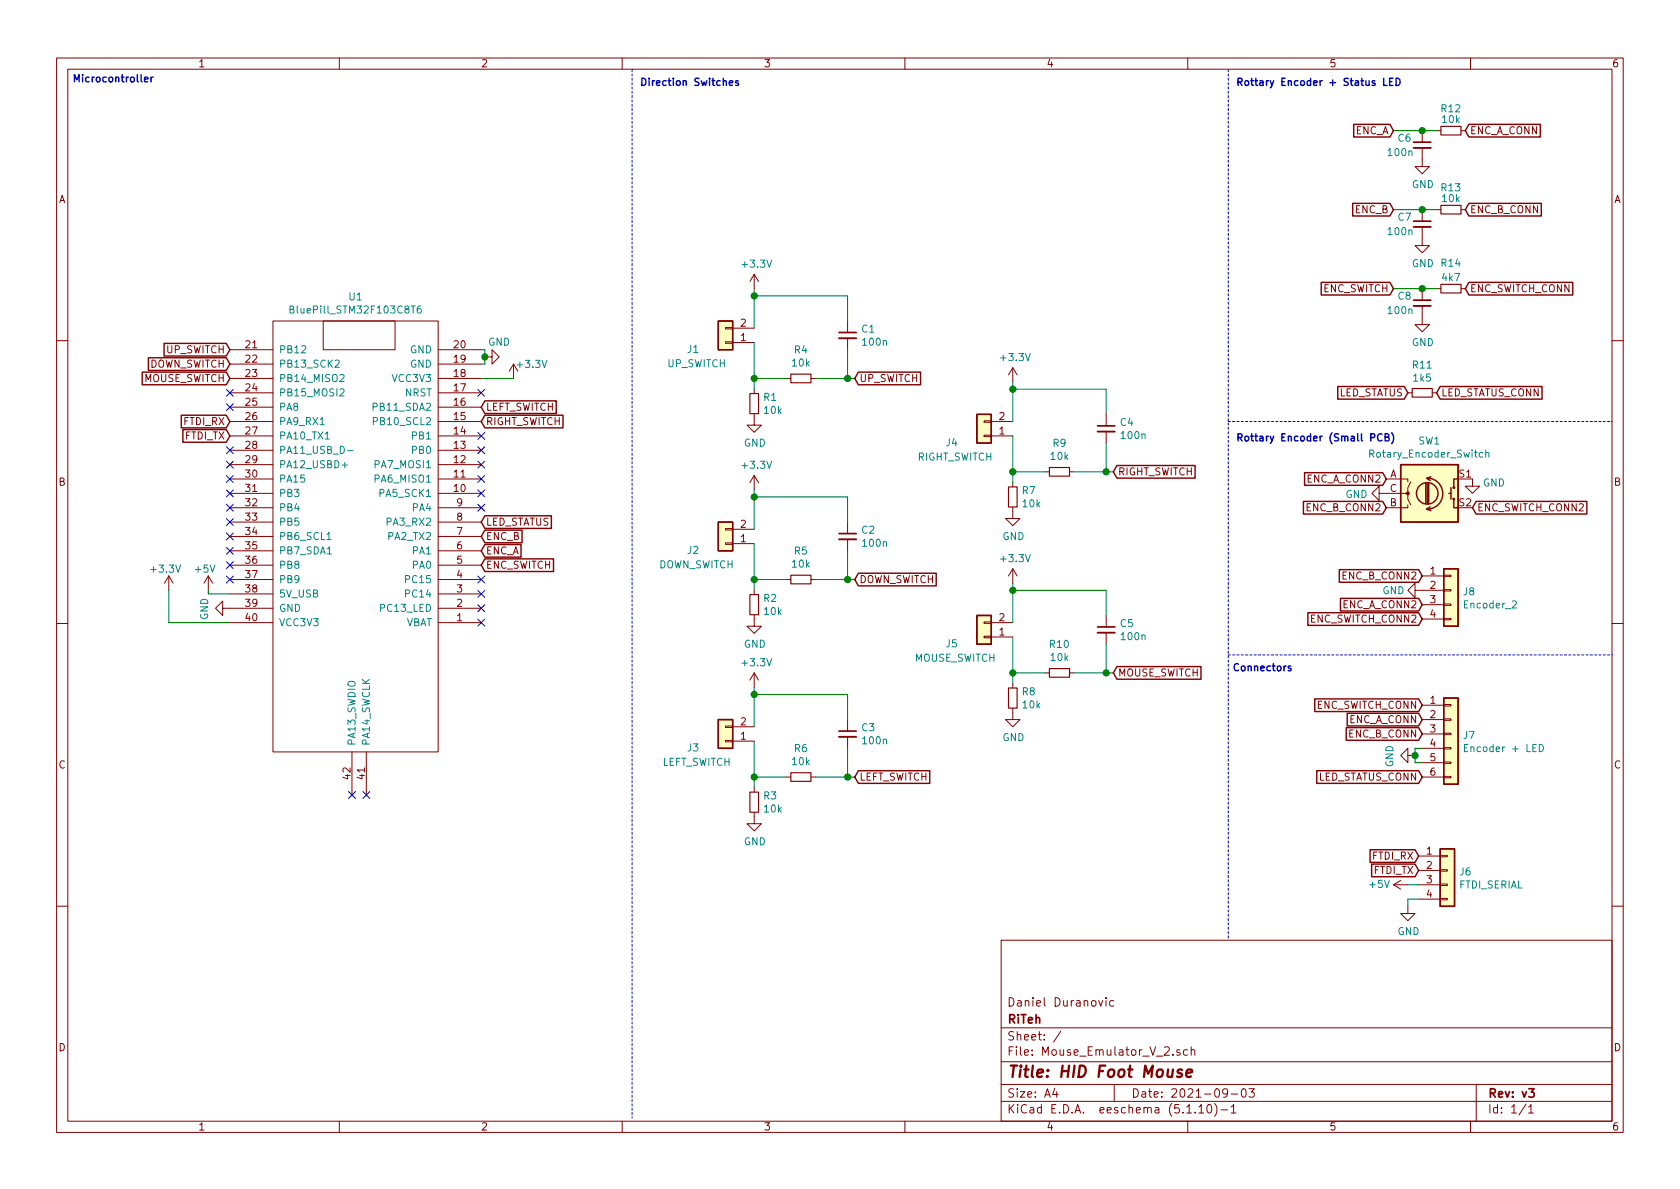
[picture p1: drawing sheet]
EESchema Schematic File Version 4
EELAYER 30 0
EELAYER END
$Descr A4 11693 8268
encoding utf-8
Sheet 1 1
Title "HID Foot Mouse"
Date "2021-09-03"
Rev "v3"
Comp "RiTeh"
Comment1 "Daniel Duranovic"
Comment2 ""
Comment3 ""
Comment4 ""
$EndDescr
$Comp
L power:GND #PWR04
U 1 1
P 3375 2475
F 0 "#PWR04" H 3375 2225 50  0001 C CNN
F 1 "GND" V 3475 2375 50  0000 C CNN
F 2 "" H 3375 2475 50  0001 C CNN
F 3 "" H 3375 2475 50  0001 C CNN
	1    3375 2475
	0    -1   -1   0   
$EndComp
$Comp
L power:+3.3V #PWR05
U 1 1
P 3575 2625
F 0 "#PWR05" H 3575 2475 50  0001 C CNN
F 1 "+3.3V" H 3700 2725 50  0000 C CNN
F 2 "" H 3575 2625 50  0001 C CNN
F 3 "" H 3575 2625 50  0001 C CNN
	1    3575 2625
	1    0    0    -1  
$EndComp
$Comp
L power:GND #PWR03
U 1 1
P 1600 4225
F 0 "#PWR03" H 1600 3975 50  0001 C CNN
F 1 "GND" H 1605 4052 50  0000 C CNN
F 2 "" H 1600 4225 50  0001 C CNN
F 3 "" H 1600 4225 50  0001 C CNN
	1    1600 4225
	0    1    1    0   
$EndComp
$Comp
L power:+3.3V #PWR01
U 1 1
P 1175 4100
F 0 "#PWR01" H 1175 3950 50  0001 C CNN
F 1 "+3.3V" H 1150 4250 50  0000 C CNN
F 2 "" H 1175 4100 50  0001 C CNN
F 3 "" H 1175 4100 50  0001 C CNN
	1    1175 4100
	1    0    0    -1  
$EndComp
$Comp
L power:GND #PWR07
U 1 1
P 5250 2900
F 0 "#PWR07" H 5250 2650 50  0001 C CNN
F 1 "GND" H 5255 2727 50  0000 C CNN
F 2 "" H 5250 2900 50  0001 C CNN
F 3 "" H 5250 2900 50  0001 C CNN
	1    5250 2900
	1    0    0    -1  
$EndComp
$Comp
L Device:R_Small R4
U 1 1
P 5575 2625
F 0 "R4" V 5771 2625 50  0000 C CNN
F 1 "10k" V 5680 2625 50  0000 C CNN
F 2 "Resistor_THT:R_Axial_DIN0207_L6.3mm_D2.5mm_P10.16mm_Horizontal" H 5575 2625 50  0001 C CNN
F 3 "~" H 5575 2625 50  0001 C CNN
	1    5575 2625
	0    -1   -1   0   
$EndComp
$Comp
L Device:R_Small R1
U 1 1
P 5250 2800
F 0 "R1" H 5309 2846 50  0000 L CNN
F 1 "10k" H 5309 2755 50  0000 L CNN
F 2 "Resistor_THT:R_Axial_DIN0207_L6.3mm_D2.5mm_P10.16mm_Horizontal" H 5250 2800 50  0001 C CNN
F 3 "~" H 5250 2800 50  0001 C CNN
	1    5250 2800
	1    0    0    -1  
$EndComp
Wire Wire Line
	5900 2625 5900 2425
Wire Wire Line
	5900 2050 5900 2225
$Comp
L Device:C_Small C1
U 1 1
P 5900 2325
F 0 "C1" H 5992 2371 50  0000 L CNN
F 1 "100n" H 5992 2280 50  0000 L CNN
F 2 "Capacitor_THT:C_Rect_L7.2mm_W2.5mm_P5.00mm_FKS2_FKP2_MKS2_MKP2" H 5900 2325 50  0001 C CNN
F 3 "~" H 5900 2325 50  0001 C CNN
	1    5900 2325
	1    0    0    -1  
$EndComp
Wire Wire Line
	5250 2050 5900 2050
$Comp
L power:+3.3V #PWR06
U 1 1
P 5250 2000
F 0 "#PWR06" H 5250 1850 50  0001 C CNN
F 1 "+3.3V" H 5265 2173 50  0000 C CNN
F 2 "" H 5250 2000 50  0001 C CNN
F 3 "" H 5250 2000 50  0001 C CNN
	1    5250 2000
	1    0    0    -1  
$EndComp
Text GLabel 5950 2625 2    50   Input ~ 0
UP_SWITCH
Wire Wire Line
	5950 2625 5900 2625
Connection ~ 5900 2625
$Comp
L Device:R_Small R12
U 1 1
P 10100 900
F 0 "R12" V 10250 900 50  0000 C CNN
F 1 "10k" V 10175 900 50  0000 C CNN
F 2 "Resistor_THT:R_Axial_DIN0207_L6.3mm_D2.5mm_P10.16mm_Horizontal" H 10100 900 50  0001 C CNN
F 3 "~" H 10100 900 50  0001 C CNN
	1    10100 900 
	0    -1   -1   0   
$EndComp
$Comp
L Device:C_Small C6
U 1 1
P 9900 1000
F 0 "C6" H 9725 1050 50  0000 L CNN
F 1 "100n" H 9650 950 50  0000 L CNN
F 2 "Capacitor_THT:C_Rect_L7.2mm_W2.5mm_P5.00mm_FKS2_FKP2_MKS2_MKP2" H 9900 1000 50  0001 C CNN
F 3 "~" H 9900 1000 50  0001 C CNN
	1    9900 1000
	1    0    0    -1  
$EndComp
$Comp
L power:GND #PWR016
U 1 1
P 9900 1100
F 0 "#PWR016" H 9900 850 50  0001 C CNN
F 1 "GND" H 9905 927 50  0000 C CNN
F 2 "" H 9900 1100 50  0001 C CNN
F 3 "" H 9900 1100 50  0001 C CNN
	1    9900 1100
	1    0    0    -1  
$EndComp
Wire Wire Line
	9900 900  10000 900 
Text GLabel 9700 900  0    50   Input ~ 0
ENC_A
Wire Wire Line
	9900 900  9700 900 
Connection ~ 9900 900 
Wire Wire Line
	5675 2625 5900 2625
Wire Wire Line
	5475 2625 5250 2625
Connection ~ 5250 2625
Wire Wire Line
	5250 2625 5250 2700
$Comp
L power:GND #PWR09
U 1 1
P 5250 4300
F 0 "#PWR09" H 5250 4050 50  0001 C CNN
F 1 "GND" H 5255 4127 50  0000 C CNN
F 2 "" H 5250 4300 50  0001 C CNN
F 3 "" H 5250 4300 50  0001 C CNN
	1    5250 4300
	1    0    0    -1  
$EndComp
$Comp
L Device:R_Small R5
U 1 1
P 5575 4025
F 0 "R5" V 5771 4025 50  0000 C CNN
F 1 "10k" V 5680 4025 50  0000 C CNN
F 2 "Resistor_THT:R_Axial_DIN0207_L6.3mm_D2.5mm_P10.16mm_Horizontal" H 5575 4025 50  0001 C CNN
F 3 "~" H 5575 4025 50  0001 C CNN
	1    5575 4025
	0    -1   -1   0   
$EndComp
$Comp
L Device:R_Small R2
U 1 1
P 5250 4200
F 0 "R2" H 5309 4246 50  0000 L CNN
F 1 "10k" H 5309 4155 50  0000 L CNN
F 2 "Resistor_THT:R_Axial_DIN0207_L6.3mm_D2.5mm_P10.16mm_Horizontal" H 5250 4200 50  0001 C CNN
F 3 "~" H 5250 4200 50  0001 C CNN
	1    5250 4200
	1    0    0    -1  
$EndComp
Wire Wire Line
	5900 4025 5900 3825
Wire Wire Line
	5900 3450 5900 3625
$Comp
L Device:C_Small C2
U 1 1
P 5900 3725
F 0 "C2" H 5992 3771 50  0000 L CNN
F 1 "100n" H 5992 3680 50  0000 L CNN
F 2 "Capacitor_THT:C_Rect_L7.2mm_W2.5mm_P5.00mm_FKS2_FKP2_MKS2_MKP2" H 5900 3725 50  0001 C CNN
F 3 "~" H 5900 3725 50  0001 C CNN
	1    5900 3725
	1    0    0    -1  
$EndComp
Wire Wire Line
	5250 3450 5900 3450
$Comp
L power:+3.3V #PWR08
U 1 1
P 5250 3400
F 0 "#PWR08" H 5250 3250 50  0001 C CNN
F 1 "+3.3V" H 5265 3573 50  0000 C CNN
F 2 "" H 5250 3400 50  0001 C CNN
F 3 "" H 5250 3400 50  0001 C CNN
	1    5250 3400
	1    0    0    -1  
$EndComp
Text GLabel 5950 4025 2    50   Input ~ 0
DOWN_SWITCH
Wire Wire Line
	5950 4025 5900 4025
Connection ~ 5900 4025
Wire Wire Line
	5675 4025 5900 4025
Wire Wire Line
	5475 4025 5250 4025
Connection ~ 5250 4025
Wire Wire Line
	5250 4025 5250 4100
$Comp
L power:GND #PWR011
U 1 1
P 5250 5675
F 0 "#PWR011" H 5250 5425 50  0001 C CNN
F 1 "GND" H 5255 5502 50  0000 C CNN
F 2 "" H 5250 5675 50  0001 C CNN
F 3 "" H 5250 5675 50  0001 C CNN
	1    5250 5675
	1    0    0    -1  
$EndComp
$Comp
L Device:R_Small R6
U 1 1
P 5575 5400
F 0 "R6" V 5771 5400 50  0000 C CNN
F 1 "10k" V 5680 5400 50  0000 C CNN
F 2 "Resistor_THT:R_Axial_DIN0207_L6.3mm_D2.5mm_P10.16mm_Horizontal" H 5575 5400 50  0001 C CNN
F 3 "~" H 5575 5400 50  0001 C CNN
	1    5575 5400
	0    -1   -1   0   
$EndComp
$Comp
L Device:R_Small R3
U 1 1
P 5250 5575
F 0 "R3" H 5309 5621 50  0000 L CNN
F 1 "10k" H 5309 5530 50  0000 L CNN
F 2 "Resistor_THT:R_Axial_DIN0207_L6.3mm_D2.5mm_P10.16mm_Horizontal" H 5250 5575 50  0001 C CNN
F 3 "~" H 5250 5575 50  0001 C CNN
	1    5250 5575
	1    0    0    -1  
$EndComp
Wire Wire Line
	5900 5400 5900 5200
Wire Wire Line
	5900 4825 5900 5000
$Comp
L Device:C_Small C3
U 1 1
P 5900 5100
F 0 "C3" H 5992 5146 50  0000 L CNN
F 1 "100n" H 5992 5055 50  0000 L CNN
F 2 "Capacitor_THT:C_Rect_L7.2mm_W2.5mm_P5.00mm_FKS2_FKP2_MKS2_MKP2" H 5900 5100 50  0001 C CNN
F 3 "~" H 5900 5100 50  0001 C CNN
	1    5900 5100
	1    0    0    -1  
$EndComp
Wire Wire Line
	5250 4825 5900 4825
Text GLabel 5950 5400 2    50   Input ~ 0
LEFT_SWITCH
Wire Wire Line
	5950 5400 5900 5400
Connection ~ 5900 5400
Wire Wire Line
	5675 5400 5900 5400
Wire Wire Line
	5475 5400 5250 5400
Wire Wire Line
	5250 5400 5250 5475
$Comp
L power:GND #PWR013
U 1 1
P 7050 3550
F 0 "#PWR013" H 7050 3300 50  0001 C CNN
F 1 "GND" H 7055 3377 50  0000 C CNN
F 2 "" H 7050 3550 50  0001 C CNN
F 3 "" H 7050 3550 50  0001 C CNN
	1    7050 3550
	1    0    0    -1  
$EndComp
$Comp
L Device:R_Small R9
U 1 1
P 7375 3275
F 0 "R9" V 7571 3275 50  0000 C CNN
F 1 "10k" V 7480 3275 50  0000 C CNN
F 2 "Resistor_THT:R_Axial_DIN0207_L6.3mm_D2.5mm_P10.16mm_Horizontal" H 7375 3275 50  0001 C CNN
F 3 "~" H 7375 3275 50  0001 C CNN
	1    7375 3275
	0    -1   -1   0   
$EndComp
$Comp
L Device:R_Small R7
U 1 1
P 7050 3450
F 0 "R7" H 7109 3496 50  0000 L CNN
F 1 "10k" H 7109 3405 50  0000 L CNN
F 2 "Resistor_THT:R_Axial_DIN0207_L6.3mm_D2.5mm_P10.16mm_Horizontal" H 7050 3450 50  0001 C CNN
F 3 "~" H 7050 3450 50  0001 C CNN
	1    7050 3450
	1    0    0    -1  
$EndComp
Wire Wire Line
	7700 3275 7700 3075
Wire Wire Line
	7700 2700 7700 2875
$Comp
L Device:C_Small C4
U 1 1
P 7700 2975
F 0 "C4" H 7792 3021 50  0000 L CNN
F 1 "100n" H 7792 2930 50  0000 L CNN
F 2 "Capacitor_THT:C_Rect_L7.2mm_W2.5mm_P5.00mm_FKS2_FKP2_MKS2_MKP2" H 7700 2975 50  0001 C CNN
F 3 "~" H 7700 2975 50  0001 C CNN
	1    7700 2975
	1    0    0    -1  
$EndComp
Wire Wire Line
	7050 2700 7700 2700
$Comp
L power:+3.3V #PWR012
U 1 1
P 7050 2650
F 0 "#PWR012" H 7050 2500 50  0001 C CNN
F 1 "+3.3V" H 7065 2823 50  0000 C CNN
F 2 "" H 7050 2650 50  0001 C CNN
F 3 "" H 7050 2650 50  0001 C CNN
	1    7050 2650
	1    0    0    -1  
$EndComp
Text GLabel 7750 3275 2    50   Input ~ 0
RIGHT_SWITCH
Wire Wire Line
	7750 3275 7700 3275
Connection ~ 7700 3275
Wire Wire Line
	7475 3275 7700 3275
Wire Wire Line
	7275 3275 7050 3275
Connection ~ 7050 3275
Wire Wire Line
	7050 3275 7050 3350
$Comp
L power:GND #PWR015
U 1 1
P 7050 4950
F 0 "#PWR015" H 7050 4700 50  0001 C CNN
F 1 "GND" H 7055 4777 50  0000 C CNN
F 2 "" H 7050 4950 50  0001 C CNN
F 3 "" H 7050 4950 50  0001 C CNN
	1    7050 4950
	1    0    0    -1  
$EndComp
$Comp
L Device:R_Small R10
U 1 1
P 7375 4675
F 0 "R10" V 7571 4675 50  0000 C CNN
F 1 "10k" V 7480 4675 50  0000 C CNN
F 2 "Resistor_THT:R_Axial_DIN0207_L6.3mm_D2.5mm_P10.16mm_Horizontal" H 7375 4675 50  0001 C CNN
F 3 "~" H 7375 4675 50  0001 C CNN
	1    7375 4675
	0    -1   -1   0   
$EndComp
$Comp
L Device:R_Small R8
U 1 1
P 7050 4850
F 0 "R8" H 7109 4896 50  0000 L CNN
F 1 "10k" H 7109 4805 50  0000 L CNN
F 2 "Resistor_THT:R_Axial_DIN0207_L6.3mm_D2.5mm_P10.16mm_Horizontal" H 7050 4850 50  0001 C CNN
F 3 "~" H 7050 4850 50  0001 C CNN
	1    7050 4850
	1    0    0    -1  
$EndComp
Wire Wire Line
	7700 4675 7700 4475
Wire Wire Line
	7700 4100 7700 4275
$Comp
L Device:C_Small C5
U 1 1
P 7700 4375
F 0 "C5" H 7792 4421 50  0000 L CNN
F 1 "100n" H 7792 4330 50  0000 L CNN
F 2 "Capacitor_THT:C_Rect_L7.2mm_W2.5mm_P5.00mm_FKS2_FKP2_MKS2_MKP2" H 7700 4375 50  0001 C CNN
F 3 "~" H 7700 4375 50  0001 C CNN
	1    7700 4375
	1    0    0    -1  
$EndComp
Wire Wire Line
	7050 4100 7700 4100
$Comp
L power:+3.3V #PWR014
U 1 1
P 7050 4050
F 0 "#PWR014" H 7050 3900 50  0001 C CNN
F 1 "+3.3V" H 7065 4223 50  0000 C CNN
F 2 "" H 7050 4050 50  0001 C CNN
F 3 "" H 7050 4050 50  0001 C CNN
	1    7050 4050
	1    0    0    -1  
$EndComp
Text GLabel 7750 4675 2    50   Input ~ 0
MOUSE_SWITCH
Wire Wire Line
	7750 4675 7700 4675
Connection ~ 7700 4675
Wire Wire Line
	7475 4675 7700 4675
Wire Wire Line
	7275 4675 7050 4675
Connection ~ 7050 4675
Wire Wire Line
	7050 4675 7050 4750
Wire Wire Line
	3350 2425 3375 2425
Wire Wire Line
	3350 2525 3375 2525
Wire Wire Line
	3375 2525 3375 2475
Connection ~ 3375 2475
Wire Wire Line
	3375 2475 3375 2425
NoConn ~ 3350 2725
NoConn ~ 3350 3025
NoConn ~ 3350 3125
NoConn ~ 3350 3225
NoConn ~ 3350 3325
NoConn ~ 3350 3525
NoConn ~ 3350 4125
NoConn ~ 3350 4225
NoConn ~ 3350 4325
NoConn ~ 1600 4025
NoConn ~ 1600 3925
NoConn ~ 1600 3825
NoConn ~ 1600 3725
NoConn ~ 1600 3225
$Comp
L Mouse_Emulator_V_2-rescue:BluePill_STM32F103C-bluepill_breakouts U1
U 1 1
P 2500 3625
F 0 "U1" H 2525 2060 50  0000 C CNN
F 1 "BluePill_STM32F103C8T6" H 2525 2151 50  0000 C CNN
F 2 "BluePill_breakouts:BluePill_STM32F103C" H 2550 2025 50  0001 C CNN
F 3 "www.rogerclark.net" H 2500 2125 50  0001 C CNN
	1    2500 3625
	-1   0    0    1   
$EndComp
NoConn ~ 1600 3125
NoConn ~ 2450 5525
NoConn ~ 2550 5525
NoConn ~ 3350 3425
$Comp
L Connector_Generic:Conn_01x04 J6
U 1 1
P 10075 6050
F 0 "J6" H 10155 6042 50  0000 L CNN
F 1 "FTDI_SERIAL" H 10155 5951 50  0000 L CNN
F 2 "Connector_JST:JST_EH_B4B-EH-A_1x04_P2.50mm_Vertical" H 10075 6050 50  0001 C CNN
F 3 "~" H 10075 6050 50  0001 C CNN
	1    10075 6050
	1    0    0    -1  
$EndComp
$Comp
L power:+5V #PWR019
U 1 1
P 9800 6150
F 0 "#PWR019" H 9800 6000 50  0001 C CNN
F 1 "+5V" V 9800 6350 50  0000 C CNN
F 2 "" H 9800 6150 50  0001 C CNN
F 3 "" H 9800 6150 50  0001 C CNN
	1    9800 6150
	0    -1   -1   0   
$EndComp
$Comp
L power:GND #PWR020
U 1 1
P 9800 6300
F 0 "#PWR020" H 9800 6050 50  0001 C CNN
F 1 "GND" H 9805 6127 50  0000 C CNN
F 2 "" H 9800 6300 50  0001 C CNN
F 3 "" H 9800 6300 50  0001 C CNN
	1    9800 6300
	1    0    0    -1  
$EndComp
Wire Wire Line
	9875 6250 9800 6250
Wire Wire Line
	9800 6250 9800 6300
Text GLabel 9875 6050 0    50   Input ~ 0
FTDI_TX
Text GLabel 9875 5950 0    50   Input ~ 0
FTDI_RX
Text GLabel 1600 3025 0    50   Input ~ 0
FTDI_TX
Text GLabel 1600 2925 0    50   Input ~ 0
FTDI_RX
$Comp
L power:+5V #PWR02
U 1 1
P 1450 4100
F 0 "#PWR02" H 1450 3950 50  0001 C CNN
F 1 "+5V" H 1425 4250 50  0000 C CNN
F 2 "" H 1450 4100 50  0001 C CNN
F 3 "" H 1450 4100 50  0001 C CNN
	1    1450 4100
	1    0    0    -1  
$EndComp
Wire Wire Line
	1600 4125 1450 4125
Wire Wire Line
	1450 4125 1450 4100
Text GLabel 1600 2425 0    50   Input ~ 0
UP_SWITCH
Text GLabel 1600 2525 0    50   Input ~ 0
DOWN_SWITCH
Text GLabel 3350 2825 2    50   Input ~ 0
LEFT_SWITCH
Text GLabel 3350 2925 2    50   Input ~ 0
RIGHT_SWITCH
Text GLabel 1600 2625 0    50   Input ~ 0
MOUSE_SWITCH
Text GLabel 3350 3925 2    50   Input ~ 0
ENC_SWITCH
Text GLabel 3350 3825 2    50   Input ~ 0
ENC_A
Text GLabel 3350 3725 2    50   Input ~ 0
ENC_B
Text GLabel 3350 3625 2    50   Input ~ 0
LED_STATUS
Text GLabel 9800 2725 0    50   Input ~ 0
LED_STATUS
$Comp
L Device:R_Small R11
U 1 1
P 9900 2725
F 0 "R11" V 9704 2725 50  0000 C CNN
F 1 "1k5" V 9795 2725 50  0000 C CNN
F 2 "Resistor_THT:R_Axial_DIN0207_L6.3mm_D2.5mm_P10.16mm_Horizontal" H 9900 2725 50  0001 C CNN
F 3 "~" H 9900 2725 50  0001 C CNN
	1    9900 2725
	0    1    1    0   
$EndComp
$Comp
L Connector_Generic:Conn_01x02 J3
U 1 1
P 5050 5150
F 0 "J3" H 5275 5200 50  0000 C CNN
F 1 "LEFT_SWITCH" H 5250 5300 50  0000 C CNN
F 2 "Connector_JST:JST_EH_B2B-EH-A_1x02_P2.50mm_Vertical" H 5050 5150 50  0001 C CNN
F 3 "~" H 5050 5150 50  0001 C CNN
	1    5050 5150
	-1   0    0    1   
$EndComp
Wire Wire Line
	5250 5050 5250 4825
Wire Wire Line
	5250 5150 5250 5400
Connection ~ 5250 5400
$Comp
L Connector_Generic:Conn_01x02 J2
U 1 1
P 5050 3775
F 0 "J2" H 5275 3825 50  0000 C CNN
F 1 "DOWN_SWITCH" H 5250 3925 50  0000 C CNN
F 2 "Connector_JST:JST_EH_B2B-EH-A_1x02_P2.50mm_Vertical" H 5050 3775 50  0001 C CNN
F 3 "~" H 5050 3775 50  0001 C CNN
	1    5050 3775
	-1   0    0    1   
$EndComp
Wire Wire Line
	5250 3450 5250 3675
Wire Wire Line
	5250 3775 5250 4025
$Comp
L Connector_Generic:Conn_01x02 J1
U 1 1
P 5050 2375
F 0 "J1" H 5275 2425 50  0000 C CNN
F 1 "UP_SWITCH" H 5250 2525 50  0000 C CNN
F 2 "Connector_JST:JST_EH_B2B-EH-A_1x02_P2.50mm_Vertical" H 5050 2375 50  0001 C CNN
F 3 "~" H 5050 2375 50  0001 C CNN
	1    5050 2375
	-1   0    0    1   
$EndComp
Wire Wire Line
	5250 2050 5250 2275
Wire Wire Line
	5250 2375 5250 2625
$Comp
L Connector_Generic:Conn_01x02 J5
U 1 1
P 6850 4425
F 0 "J5" H 7075 4475 50  0000 C CNN
F 1 "MOUSE_SWITCH" H 7050 4575 50  0000 C CNN
F 2 "Connector_JST:JST_EH_B2B-EH-A_1x02_P2.50mm_Vertical" H 6850 4425 50  0001 C CNN
F 3 "~" H 6850 4425 50  0001 C CNN
	1    6850 4425
	-1   0    0    1   
$EndComp
Wire Wire Line
	7050 4425 7050 4675
Wire Wire Line
	7050 4100 7050 4325
$Comp
L Connector_Generic:Conn_01x02 J4
U 1 1
P 6850 3025
F 0 "J4" H 7075 3075 50  0000 C CNN
F 1 "RIGHT_SWITCH" H 7050 3175 50  0000 C CNN
F 2 "Connector_JST:JST_EH_B2B-EH-A_1x02_P2.50mm_Vertical" H 6850 3025 50  0001 C CNN
F 3 "~" H 6850 3025 50  0001 C CNN
	1    6850 3025
	-1   0    0    1   
$EndComp
Wire Wire Line
	7050 2700 7050 2925
Wire Wire Line
	7050 3025 7050 3275
$Comp
L Connector_Generic:Conn_01x06 J7
U 1 1
P 10100 5100
F 0 "J7" H 10180 5092 50  0000 L CNN
F 1 "Encoder + LED" H 10180 5001 50  0000 L CNN
F 2 "Connector_JST:JST_EH_B6B-EH-A_1x06_P2.50mm_Vertical" H 10100 5100 50  0001 C CNN
F 3 "~" H 10100 5100 50  0001 C CNN
	1    10100 5100
	1    0    0    -1  
$EndComp
$Comp
L Device:R_Small R13
U 1 1
P 10100 1450
F 0 "R13" V 10250 1450 50  0000 C CNN
F 1 "10k" V 10175 1450 50  0000 C CNN
F 2 "Resistor_THT:R_Axial_DIN0207_L6.3mm_D2.5mm_P10.16mm_Horizontal" H 10100 1450 50  0001 C CNN
F 3 "~" H 10100 1450 50  0001 C CNN
	1    10100 1450
	0    -1   -1   0   
$EndComp
$Comp
L Device:C_Small C7
U 1 1
P 9900 1550
F 0 "C7" H 9725 1600 50  0000 L CNN
F 1 "100n" H 9650 1500 50  0000 L CNN
F 2 "Capacitor_THT:C_Rect_L7.2mm_W2.5mm_P5.00mm_FKS2_FKP2_MKS2_MKP2" H 9900 1550 50  0001 C CNN
F 3 "~" H 9900 1550 50  0001 C CNN
	1    9900 1550
	1    0    0    -1  
$EndComp
$Comp
L power:GND #PWR017
U 1 1
P 9900 1650
F 0 "#PWR017" H 9900 1400 50  0001 C CNN
F 1 "GND" H 9905 1477 50  0000 C CNN
F 2 "" H 9900 1650 50  0001 C CNN
F 3 "" H 9900 1650 50  0001 C CNN
	1    9900 1650
	1    0    0    -1  
$EndComp
Wire Wire Line
	9900 1450 10000 1450
Text GLabel 9700 1450 0    50   Input ~ 0
ENC_B
Wire Wire Line
	9900 1450 9700 1450
Connection ~ 9900 1450
$Comp
L Device:R_Small R14
U 1 1
P 10100 2000
F 0 "R14" V 10275 2000 50  0000 C CNN
F 1 "4k7" V 10175 2000 50  0000 C CNN
F 2 "Resistor_THT:R_Axial_DIN0207_L6.3mm_D2.5mm_P10.16mm_Horizontal" H 10100 2000 50  0001 C CNN
F 3 "~" H 10100 2000 50  0001 C CNN
	1    10100 2000
	0    -1   -1   0   
$EndComp
$Comp
L Device:C_Small C8
U 1 1
P 9900 2100
F 0 "C8" H 9725 2150 50  0000 L CNN
F 1 "100n" H 9650 2050 50  0000 L CNN
F 2 "Capacitor_THT:C_Rect_L7.2mm_W2.5mm_P5.00mm_FKS2_FKP2_MKS2_MKP2" H 9900 2100 50  0001 C CNN
F 3 "~" H 9900 2100 50  0001 C CNN
	1    9900 2100
	1    0    0    -1  
$EndComp
$Comp
L power:GND #PWR018
U 1 1
P 9900 2200
F 0 "#PWR018" H 9900 1950 50  0001 C CNN
F 1 "GND" H 9905 2027 50  0000 C CNN
F 2 "" H 9900 2200 50  0001 C CNN
F 3 "" H 9900 2200 50  0001 C CNN
	1    9900 2200
	1    0    0    -1  
$EndComp
Wire Wire Line
	9900 2000 10000 2000
Text GLabel 9700 2000 0    50   Input ~ 0
ENC_SWITCH
Wire Wire Line
	9900 2000 9700 2000
Connection ~ 9900 2000
Text GLabel 10200 900  2    50   Input ~ 0
ENC_A_CONN
Text GLabel 10200 1450 2    50   Input ~ 0
ENC_B_CONN
Text GLabel 10200 2000 2    50   Input ~ 0
ENC_SWITCH_CONN
Text GLabel 10000 2725 2    50   Input ~ 0
LED_STATUS_CONN
Text GLabel 9900 5000 0    50   Input ~ 0
ENC_A_CONN
Text GLabel 9900 5100 0    50   Input ~ 0
ENC_B_CONN
Text GLabel 9900 4900 0    50   Input ~ 0
ENC_SWITCH_CONN
Text GLabel 9900 5400 0    50   Input ~ 0
LED_STATUS_CONN
$Comp
L power:GND #PWR021
U 1 1
P 9850 5250
F 0 "#PWR021" H 9850 5000 50  0001 C CNN
F 1 "GND" H 9855 5077 50  0000 C CNN
F 2 "" H 9850 5250 50  0001 C CNN
F 3 "" H 9850 5250 50  0001 C CNN
	1    9850 5250
	0    1    1    0   
$EndComp
Wire Wire Line
	9900 5300 9850 5300
Wire Wire Line
	9850 5300 9850 5250
Wire Wire Line
	9850 5200 9900 5200
Connection ~ 9850 5250
Wire Wire Line
	9850 5250 9850 5200
Wire Notes Line
	8550 475  8550 6525
Text Notes 500  575  0    50   ~ 10
Microcontroller
Wire Notes Line
	4400 475  4400 7775
Text Notes 4450 600  0    50   ~ 10
Direction Switches
Text Notes 8600 600  0    50   ~ 10
Rottary Encoder + Status LED 
Text Notes 8575 4675 0    50   ~ 10
Connectors
$Comp
L power:GND #PWR024
U 1 1
P 10250 3325
F 0 "#PWR024" H 10250 3075 50  0001 C CNN
F 1 "GND" H 10400 3300 50  0000 C CNN
F 2 "" H 10250 3325 50  0001 C CNN
F 3 "" H 10250 3325 50  0001 C CNN
	1    10250 3325
	1    0    0    -1  
$EndComp
$Comp
L power:GND #PWR022
U 1 1
P 9650 3425
F 0 "#PWR022" H 9650 3175 50  0001 C CNN
F 1 "GND" V 9655 3297 50  0000 R CNN
F 2 "" H 9650 3425 50  0001 C CNN
F 3 "" H 9650 3425 50  0001 C CNN
	1    9650 3425
	0    1    1    0   
$EndComp
$Comp
L power:GND #PWR023
U 1 1
P 9900 4100
F 0 "#PWR023" H 9900 3850 50  0001 C CNN
F 1 "GND" V 9900 3900 50  0000 C CNN
F 2 "" H 9900 4100 50  0001 C CNN
F 3 "" H 9900 4100 50  0001 C CNN
	1    9900 4100
	0    1    1    0   
$EndComp
$Comp
L Connector_Generic:Conn_01x04 J8
U 1 1
P 10100 4100
F 0 "J8" H 10180 4092 50  0000 L CNN
F 1 "Encoder_2" H 10180 4001 50  0000 L CNN
F 2 "Connector_JST:JST_EH_B4B-EH-A_1x04_P2.50mm_Vertical" H 10100 4100 50  0001 C CNN
F 3 "~" H 10100 4100 50  0001 C CNN
	1    10100 4100
	1    0    0    -1  
$EndComp
$Comp
L Device:Rotary_Encoder_Switch SW1
U 1 1
P 9950 3425
F 0 "SW1" H 9950 3792 50  0000 C CNN
F 1 "Rotary_Encoder_Switch" H 9950 3701 50  0000 C CNN
F 2 "Rotary_Encoder:RotaryEncoder_Alps_EC11E-Switch_Vertical_H20mm" H 9800 3585 50  0001 C CNN
F 3 "~" H 9950 3685 50  0001 C CNN
	1    9950 3425
	1    0    0    -1  
$EndComp
Text GLabel 9650 3325 0    50   Input ~ 0
ENC_A_CONN2
Text GLabel 9650 3525 0    50   Input ~ 0
ENC_B_CONN2
Text GLabel 9900 4200 0    50   Input ~ 0
ENC_A_CONN2
Text GLabel 9900 4000 0    50   Input ~ 0
ENC_B_CONN2
Wire Notes Line
	8550 4550 11225 4550
Wire Notes Line
	8550 2925 11225 2925
Text GLabel 10250 3525 2    50   Input ~ 0
ENC_SWITCH_CONN2
Text GLabel 9900 4300 0    50   Input ~ 0
ENC_SWITCH_CONN2
Text Notes 8600 3075 0    50   ~ 10
Rottary Encoder (Small PCB)
Wire Wire Line
	1600 4325 1175 4325
Wire Wire Line
	1175 4325 1175 4100
NoConn ~ 1600 2725
NoConn ~ 1600 2825
NoConn ~ 1600 3325
NoConn ~ 1600 3425
NoConn ~ 1600 3525
NoConn ~ 1600 3625
Wire Wire Line
	5250 2050 5250 2000
Connection ~ 5250 2050
Wire Wire Line
	7050 2650 7050 2700
Connection ~ 7050 2700
Wire Wire Line
	5250 3400 5250 3450
Connection ~ 5250 3450
$Comp
L power:+3.3V #PWR010
U 1 1
P 5250 4775
F 0 "#PWR010" H 5250 4625 50  0001 C CNN
F 1 "+3.3V" H 5265 4948 50  0000 C CNN
F 2 "" H 5250 4775 50  0001 C CNN
F 3 "" H 5250 4775 50  0001 C CNN
	1    5250 4775
	1    0    0    -1  
$EndComp
Wire Wire Line
	5250 4775 5250 4825
Connection ~ 5250 4825
Wire Wire Line
	7050 4050 7050 4100
Connection ~ 7050 4100
Wire Wire Line
	3350 2625 3575 2625
Wire Wire Line
	9800 6150 9875 6150
NoConn ~ 3350 4025
$EndSCHEMATC
